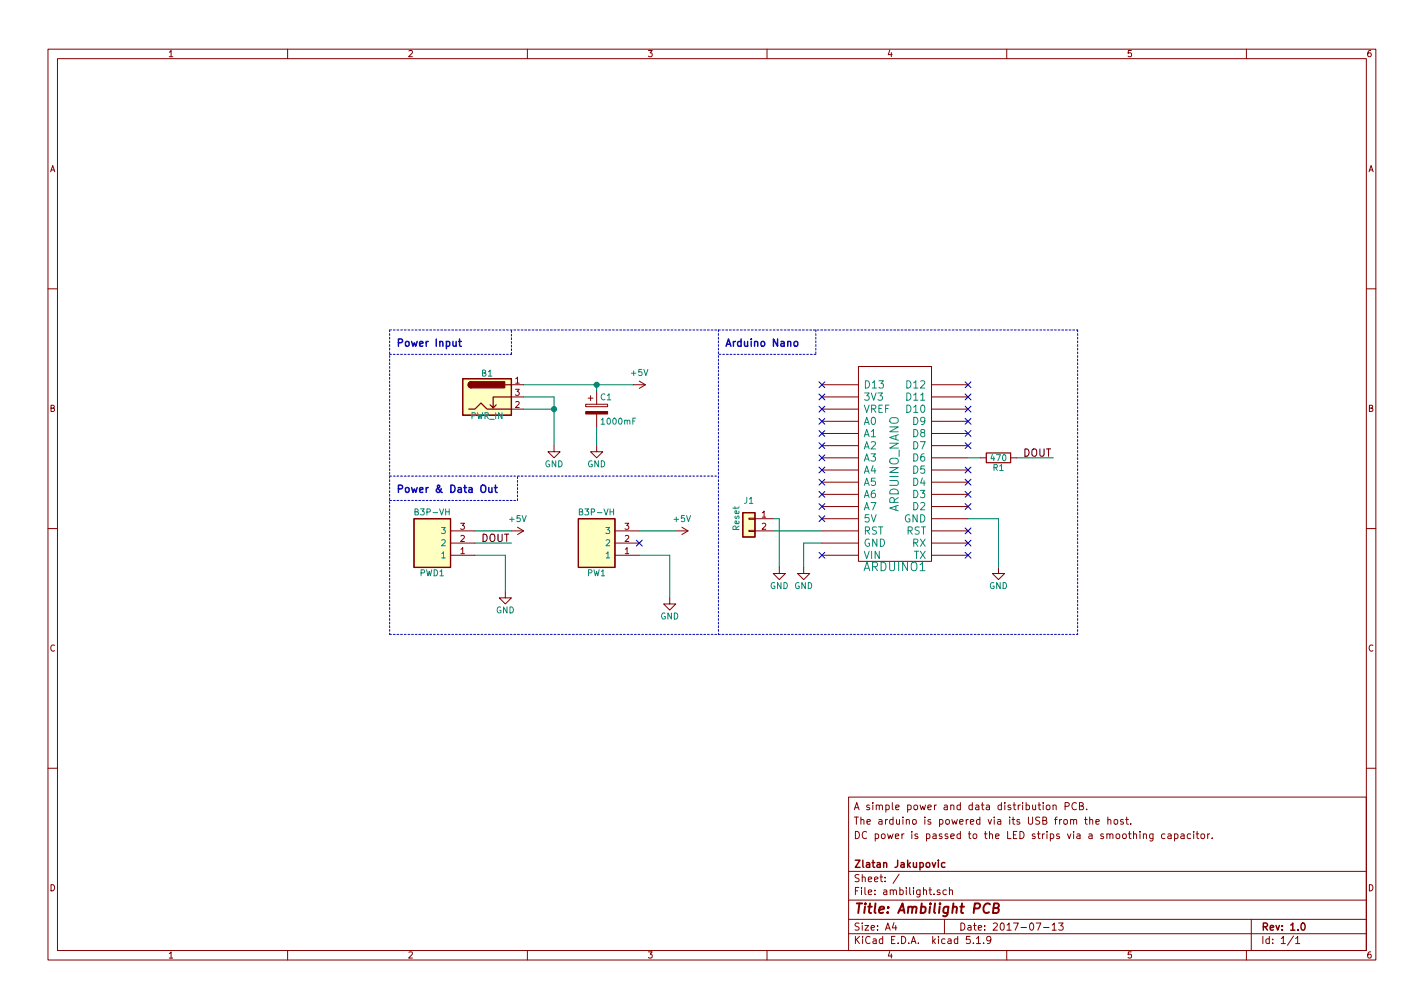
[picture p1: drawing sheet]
EESchema Schematic File Version 4
EELAYER 30 0
EELAYER END
$Descr A4 11693 8268
encoding utf-8
Sheet 1 1
Title "Ambilight PCB"
Date "2017-07-13"
Rev "1.0"
Comp "Zlatan Jakupovic"
Comment1 ""
Comment2 "DC power is passed to the LED strips via a smoothing capacitor. "
Comment3 "The arduino is powered via its USB from the host. "
Comment4 "A simple power and data distribution PCB."
$EndDescr
$Comp
L Device:R R1
U 1 1
P 8200 3750
F 0 "R1" V 8280 3750 50  0000 C CNN
F 1 "470" V 8200 3750 50  0000 C CNN
F 2 "Resistor_THT:R_Axial_DIN0411_L9.9mm_D3.6mm_P15.24mm_Horizontal" V 8130 3750 50  0001 C CNN
F 3 "" H 8200 3750 50  0001 C CNN
	1    8200 3750
	0    1    1    0   
$EndComp
$Comp
L Device:CP C1
U 1 1
P 4900 3350
F 0 "C1" H 4925 3450 50  0000 L CNN
F 1 "1000mF" H 4925 3250 50  0000 L CNN
F 2 "Capacitor_THT:CP_Radial_D10.0mm_P5.00mm" H 4938 3200 50  0001 C CNN
F 3 "${KIPRJMOD}/datasheets/445386-da-01-en-ELKO_RAD_105_C_1000uF_16V_10X15_RM5.pdf" H 4900 3350 50  0001 C CNN
	1    4900 3350
	1    0    0    -1  
$EndComp
$Comp
L Connector:Barrel_Jack_Switch B1
U 1 1
P 4000 3250
F 0 "B1" H 4000 3445 50  0000 C CNN
F 1 "PWR_IN" H 4000 3095 50  0000 C CNN
F 2 "Connector_BarrelJack:BarrelJack_Horizontal" H 4000 3250 50  0001 C CNN
F 3 "${KIPRJMOD}/datasheets/001534738-da-01-ml-DC_EINBAUB_FLACHK_21MM_072754_de_en.pdf" H 4000 3250 50  0001 C CNN
	1    4000 3250
	1    0    0    -1  
$EndComp
$Comp
L arduino:ARDUINO_NANO ARDUINO1
U 1 1
P 7350 3800
F 0 "ARDUINO1" H 7350 4650 70  0000 C CNN
F 1 "ARDUINO_NANO" V 7350 3800 70  0000 C CNN
F 2 "Module:Arduino_Nano" H 7350 3800 60  0001 C CNN
F 3 "${KIPRJMOD}/datasheets/arduino.pdf" H 7350 3800 60  0001 C CNN
	1    7350 3800
	-1   0    0    1   
$EndComp
$Comp
L power:GND #PWR01
U 1 1
P 4550 3650
F 0 "#PWR01" H 4550 3400 50  0001 C CNN
F 1 "GND" H 4550 3500 50  0000 C CNN
F 2 "" H 4550 3650 50  0001 C CNN
F 3 "" H 4550 3650 50  0001 C CNN
	1    4550 3650
	1    0    0    -1  
$EndComp
$Comp
L power:GND #PWR02
U 1 1
P 4900 3650
F 0 "#PWR02" H 4900 3400 50  0001 C CNN
F 1 "GND" H 4900 3500 50  0000 C CNN
F 2 "" H 4900 3650 50  0001 C CNN
F 3 "" H 4900 3650 50  0001 C CNN
	1    4900 3650
	1    0    0    -1  
$EndComp
$Comp
L power:GND #PWR03
U 1 1
P 6600 4650
F 0 "#PWR03" H 6600 4400 50  0001 C CNN
F 1 "GND" H 6600 4500 50  0000 C CNN
F 2 "" H 6600 4650 50  0001 C CNN
F 3 "" H 6600 4650 50  0001 C CNN
	1    6600 4650
	1    0    0    -1  
$EndComp
$Comp
L power:GND #PWR04
U 1 1
P 8200 4650
F 0 "#PWR04" H 8200 4400 50  0001 C CNN
F 1 "GND" H 8200 4500 50  0000 C CNN
F 2 "" H 8200 4650 50  0001 C CNN
F 3 "" H 8200 4650 50  0001 C CNN
	1    8200 4650
	1    0    0    -1  
$EndComp
$Comp
L Connector_Generic:Conn_01x02 J1
U 1 1
P 6150 4250
F 0 "J1" H 6150 4400 50  0000 C CNN
F 1 "Reset" V 6250 4250 50  0000 C CNN
F 2 "Connector_PinHeader_2.54mm:PinHeader_1x02_P2.54mm_Vertical" H 6150 4250 50  0001 C CNN
F 3 "" H 6150 4250 50  0001 C CNN
	1    6150 4250
	-1   0    0    -1  
$EndComp
$Comp
L power:+5V #PWR06
U 1 1
P 5550 4350
F 0 "#PWR06" H 5550 4200 50  0001 C CNN
F 1 "+5V" V 5450 4400 50  0000 C CNN
F 2 "" H 5550 4350 50  0001 C CNN
F 3 "" H 5550 4350 50  0001 C CNN
	1    5550 4350
	0    1    1    0   
$EndComp
Text Label 8400 3750 0    60   ~ 0
DOUT
Text Label 3950 4450 0    60   ~ 0
DOUT
$Comp
L power:GND #PWR07
U 1 1
P 5500 4900
F 0 "#PWR07" H 5500 4650 50  0001 C CNN
F 1 "GND" H 5500 4750 50  0000 C CNN
F 2 "" H 5500 4900 50  0001 C CNN
F 3 "" H 5500 4900 50  0001 C CNN
	1    5500 4900
	1    0    0    -1  
$EndComp
$Comp
L power:GND #PWR08
U 1 1
P 4150 4850
F 0 "#PWR08" H 4150 4600 50  0001 C CNN
F 1 "GND" H 4150 4700 50  0000 C CNN
F 2 "" H 4150 4850 50  0001 C CNN
F 3 "" H 4150 4850 50  0001 C CNN
	1    4150 4850
	1    0    0    -1  
$EndComp
NoConn ~ 7950 3150
NoConn ~ 7950 3250
NoConn ~ 7950 3350
NoConn ~ 7950 3450
NoConn ~ 7950 3550
NoConn ~ 7950 3650
NoConn ~ 7950 3850
NoConn ~ 7950 3950
NoConn ~ 7950 4050
NoConn ~ 7950 4150
NoConn ~ 7950 4350
NoConn ~ 7950 4450
NoConn ~ 7950 4550
NoConn ~ 6750 4550
NoConn ~ 6750 3350
NoConn ~ 6750 3250
NoConn ~ 6750 3150
NoConn ~ 5250 4450
$Comp
L power:+5V #PWR09
U 1 1
P 4200 4350
F 0 "#PWR09" H 4200 4200 50  0001 C CNN
F 1 "+5V" V 4100 4400 50  0000 C CNN
F 2 "" H 4200 4350 50  0001 C CNN
F 3 "" H 4200 4350 50  0001 C CNN
	1    4200 4350
	0    1    1    0   
$EndComp
$Comp
L power:GND #PWR010
U 1 1
P 6400 4650
F 0 "#PWR010" H 6400 4400 50  0001 C CNN
F 1 "GND" H 6400 4500 50  0000 C CNN
F 2 "" H 6400 4650 50  0001 C CNN
F 3 "" H 6400 4650 50  0001 C CNN
	1    6400 4650
	1    0    0    -1  
$EndComp
Wire Wire Line
	7950 4250 8200 4250
Wire Wire Line
	8200 4250 8200 4650
Wire Wire Line
	6600 4450 6750 4450
Wire Wire Line
	6350 4350 6750 4350
Wire Wire Line
	8050 3750 7950 3750
Wire Wire Line
	8350 3750 8650 3750
Wire Wire Line
	4300 3250 4550 3250
Wire Wire Line
	4550 3250 4550 3350
Wire Wire Line
	4300 3350 4550 3350
Connection ~ 4550 3350
Wire Wire Line
	5250 4550 5500 4550
Wire Wire Line
	5500 4550 5500 4900
Wire Wire Line
	3900 4550 4150 4550
Wire Wire Line
	4150 4550 4150 4850
Wire Wire Line
	5250 4350 5550 4350
Wire Wire Line
	3900 4450 4200 4450
Wire Wire Line
	3900 4350 4200 4350
Wire Wire Line
	4900 3500 4900 3650
Wire Wire Line
	4300 3150 4900 3150
Wire Wire Line
	4900 3150 4900 3200
Connection ~ 4900 3150
Wire Wire Line
	6600 4450 6600 4650
Wire Wire Line
	6350 4250 6400 4250
Wire Wire Line
	6400 4250 6400 4650
NoConn ~ 6750 3450
NoConn ~ 6750 3550
NoConn ~ 6750 3650
NoConn ~ 6750 3750
NoConn ~ 6750 3850
NoConn ~ 6750 3950
NoConn ~ 6750 4050
NoConn ~ 6750 4250
NoConn ~ 6750 4150
$Comp
L B3P-VH:B3P-VH PW1
U 1 1
P 5250 4550
F 0 "PW1" H 5600 4700 50  0000 C CNN
F 1 "B3P-VH" H 5600 4200 50  0000 C CNN
F 2 "B3P-VH:SHDR3W114P0X396_1X3_1182X850X940P" H 5600 4100 50  0001 C CNN
F 3 "${KIPRJMOD}/datasheets/JST_B3P_VH.pdf" H 5600 4000 50  0001 C CNN
F 4 "connector" H 5600 3900 50  0001 C CNN "Description"
F 5 "RS" H 5600 3800 50  0001 C CNN "Supplier_Name"
F 6 "JST Sales America Inc." H 5600 3600 50  0001 C CNN "Manufacturer_Name"
F 7 "B3P-VH" H 5600 3500 50  0001 C CNN "Manufacturer_Part_Number"
F 8 "9.4" H 5800 3200 50  0001 C CNN "Height"
	1    5250 4550
	-1   0    0    1   
$EndComp
$Comp
L B3P-VH:B3P-VH PWD1
U 1 1
P 3900 4550
F 0 "PWD1" H 4250 4700 50  0000 C CNN
F 1 "B3P-VH" H 4250 4200 50  0000 C CNN
F 2 "B3P-VH:SHDR3W114P0X396_1X3_1182X850X940P" H 4250 4100 50  0001 C CNN
F 3 "${KIPRJMOD}/datasheets/JST_B3P_VH.pdf" H 4250 4000 50  0001 C CNN
F 4 "connector" H 4250 3900 50  0001 C CNN "Description"
F 5 "RS" H 4250 3800 50  0001 C CNN "Supplier_Name"
F 6 "JST Sales America Inc." H 4250 3600 50  0001 C CNN "Manufacturer_Name"
F 7 "B3P-VH" H 4250 3500 50  0001 C CNN "Manufacturer_Part_Number"
F 8 "9.4" H 4450 3200 50  0001 C CNN "Height"
	1    3900 4550
	-1   0    0    1   
$EndComp
Wire Wire Line
	4550 3350 4550 3650
Wire Wire Line
	4900 3150 5200 3150
Text Notes 3350 2650 0    0    ~ 0
Power
Text Notes 3250 2850 0    60   ~ 12
Power Input
Wire Notes Line
	3200 2900 4200 2900
Wire Notes Line
	4200 2900 4200 2700
$Comp
L power:+5V #PWR05
U 1 1
P 5200 3150
F 0 "#PWR05" H 5200 3000 50  0001 C CNN
F 1 "+5V" V 5100 3200 50  0000 C CNN
F 2 "" H 5200 3150 50  0001 C CNN
F 3 "" H 5200 3150 50  0001 C CNN
	1    5200 3150
	0    1    1    0   
$EndComp
Text Notes 3250 4050 0    60   ~ 12
Power & Data Out
Wire Notes Line
	3200 4100 4250 4100
Wire Notes Line
	4250 4100 4250 3900
Wire Notes Line
	3200 2700 3200 5200
Wire Notes Line
	3200 3900 5900 3900
Text Notes 5950 2850 0    60   ~ 12
Arduino Nano
Wire Notes Line
	8850 2700 8850 5200
Wire Notes Line
	3200 5200 8850 5200
Wire Notes Line
	3200 2700 8850 2700
Wire Notes Line
	5900 2700 5900 5200
Wire Notes Line
	6700 2700 6700 2900
Wire Notes Line
	6700 2900 5900 2900
$EndSCHEMATC
